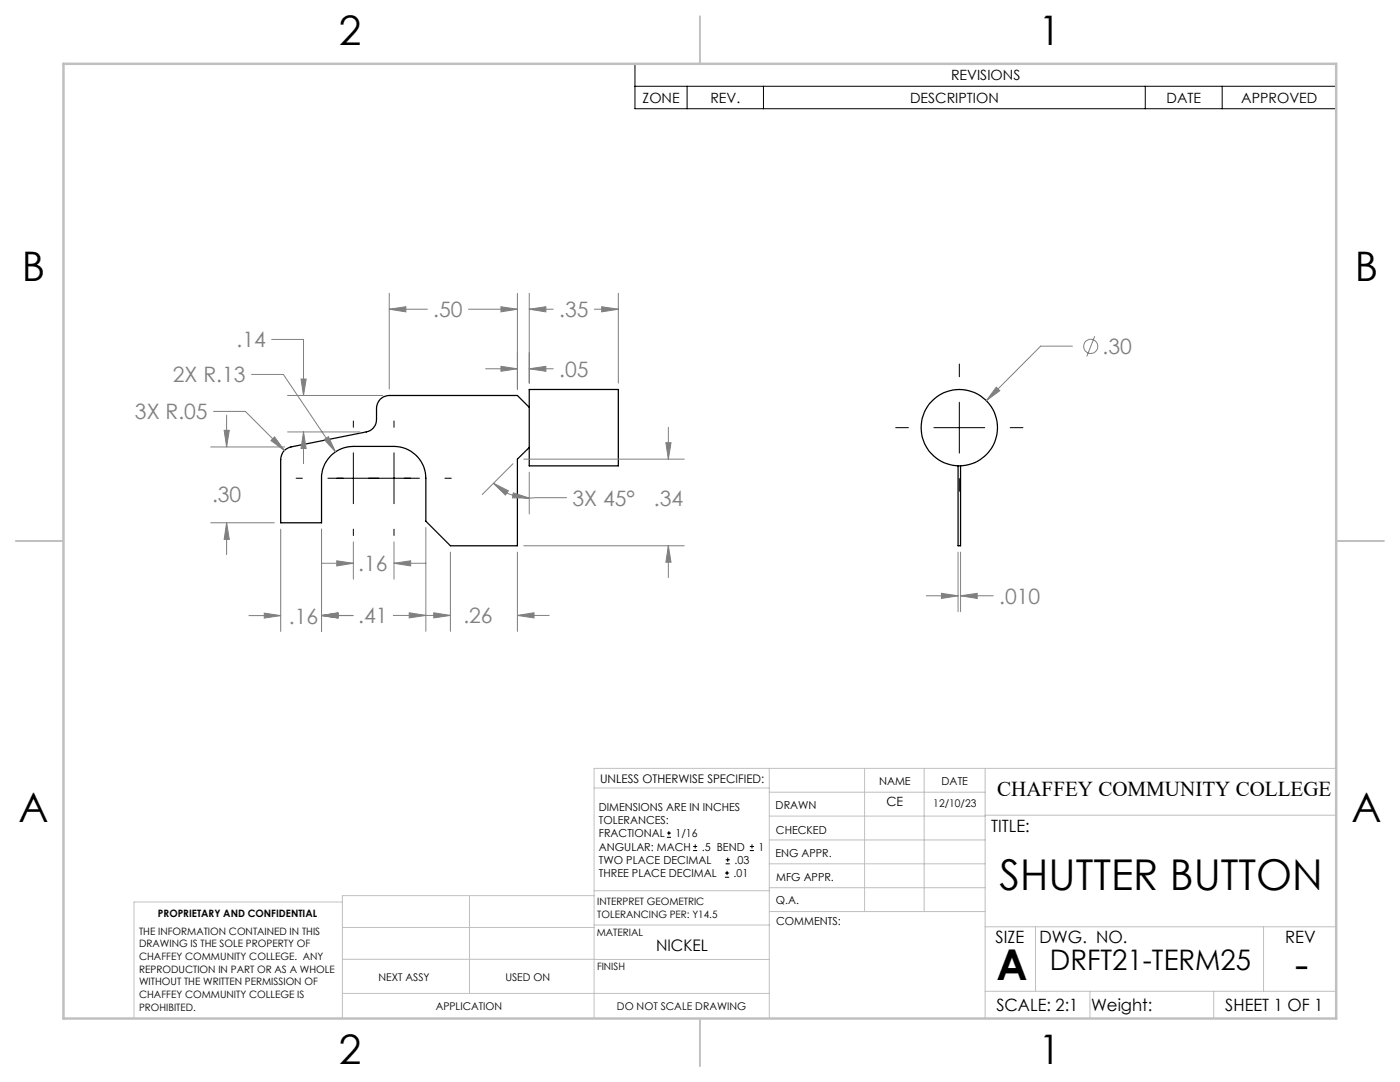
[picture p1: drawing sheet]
<svg xmlns="http://www.w3.org/2000/svg" width="279mm" height="216mm" viewBox="0 0 279 216" stroke-linecap="round" stroke-linejoin="round" font-family="sans-serif">
<g fill="none" stroke="#000" stroke-width=".25">
<path d="M105.6 77.7h17.8v15.3h-17.8zM105.6 81.3l-2.3-2.4h-25.6a2.53 2.53 0 0 0-2.6 2.6v2.2a2.52 2.52 0 0 1-2 2.5l-15 3a2.55 2.55 0 0 0-2.1 2.5v12.6h8.2v-8.9a6.4 6.4 0 0 1 6.3-6.3h8.1a6.4 6.4 0 0 1 6.4 6.3v8.6l4.9 4.9h13.4v-17.3l2.3-2.3M191.2 93v15.9h.5v-15.9"/>
<circle cx="191.5" cy="85.3" r="7.6"/>
</g>
<g fill="none" stroke="#808080" stroke-width=".2">
<path d="M77.7 58.5v19.1M103.3 58.5v19.1M105.6 58.5v17.9M123.4 58.5v17.9M50.2 74.7h6.4l10.4 15.5M54.2 67.7h6.4v11.2M57.4 78.9h19M60.1 75.6h1l-.5 3.3zM77.7 61.7l3.3-.5v1zM77.7 61.7h7.6M93.5 61.7h9.8M96.9 73.6h6.4"/>
<path d="M100 61.2l3.3 .5-3.3 .5zM100 73.1l3.3 .5-3.3 .5zM105.6 61.7l3.3-.5v1zM105.6 73.6l3.3-.5v1zM105.6 61.7h4.8M105.6 73.6h4.8M118.6 61.7h4.8M120.1 61.2l3.3 .5-3.3 .5zM198.8 77.3l.7 .7-2.7 1.9zM214 69.1h-6.3l-10.9 10.8M218.5 67.1l-1.6 4M42.1 89.2h14.7"/>
<path d="M42.6 82.1h6.4l7.8 7.8M44.7 85.9h1.1l-.6 3.3zM45.2 82.8v6.4M54.8 87.2l2 2.7-2.7-2zM57.4 86.2h14.4M60.6 86.2l.5 3.3h-1zM60.6 86.2v6.3M64.7 87.7l.8-.6 1.5 3.1zM98.5 96.4l3 1.5-.6 .9zM98.5 96.4a10 10 0 0 0 7.1 3M102.4 92.5l-6.2 6.2M102.4 98.4l3.2 1-3.3-.1z"/>
<path d="M104.5 91.6h32.1M105.6 94.2v8.4M113.1 99.3l-7.5 .1M132.9 88.3h1l-.5 3.3zM133.4 85.3v6.3M42.1 104.3h12.7M45.2 104.3l.6 3.3h-1.1zM45.2 104.3v6.4M56 105.6v20.4M64.2 112.4h6.3M64.2 105.6v20.4M67.2 111.9l3.3 .5-3.3 .5z"/>
<path d="M70.5 108.1v7.5M78.6 112.4l3.4-.5v1zM78.6 108.1v7.5M78.6 112.4h6.4M85 105.3v20.7M89.9 110.2v15.8M103.3 110.2v15.8M104.5 108.9h32.1M133.4 108.9l.5 3.3h-1zM133.4 108.9v6.4M184.9 118.9h6.3M187.9 118.4l3.3 .5-3.3 .5z"/>
<path d="M191.2 110.2v11.9M191.7 118.9l3.3-.5v1zM191.7 110.2v11.9M191.7 118.9h6.5M49.7 122.8h6.3M52.7 122.3l3.3 .5-3.3 .5zM64.2 122.8l3.3-.5v1zM64.2 122.8h6.1M64.2 122.8h6.3M78.5 122.8h11.4M81.7 122.3l3.3 .5-3.3 .5zM86.6 122.3l3.3 .5-3.3 .5z"/>
<path d="M103.3 122.8l3.3-.5v1zM103.3 122.8h6.3"/>
<circle cx="217.7" cy="69.1" r="1.4"/>
</g>
<g fill="none" stroke="#000" stroke-width=".2">
<path d="M126.7 12.7h140v9h-140zM126.7 17.2h140M137.1 17.2v4.5M152.4 17.2v4.5M228.6 17.2v4.5M243.9 17.2v4.5M191.5 72.6v2.6M59.1 95.4h1.3M65.4 95.4h18.3M70.5 84v1.3M70.5 90.3v10.2M78.6 84v1.3"/>
<path d="M78.6 90.3v10.2M88.8 95.4h1.3M178.8 85.3h2.5M186.4 85.3h10.1M191.5 80.3v10.1M191.5 95.5v2.5M201.6 85.3h2.6M70.5 105.6v1.3M78.6 105.6v1.3M133.1 167.1h.8M133.1 166.2h.8M133.5 165.8v.9"/>
<path d="M138.3 169.7h.8M138.3 168.9h.8M138.7 168.5v.8M144.7 175h.8M144.7 174.2h.8M144.8 172.4h.9M144.8 171.6h.9M145.1 173.8v.8M145.2 171.1v.9M149.6 169.7h.9M149.6 168.9h.9M150.1 168.5v.8"/>
</g>
<g fill="none" stroke="#c0c0c0" stroke-width=".2">
<path d="M118.6 157.2h34.9M153.5 153.3v49.9M153.5 158.1h43.1M172.5 153.3v28.6M184.4 153.3v28.6M196.6 153.3v49.9M266.7 153.3h-148.1v49.9M68.3 180h-41.6v23.2M93.7 178.7v19.5M118.6 178.7h-50.3v24.5M118.6 177.7h35M153.5 167.6h43.1"/>
<path d="M153.5 162.8h43.1M153.5 172.4h43.1M153.5 177.1h43.1M196.6 162.7h70.1M68.3 198.2h85.2M68.3 191.4l85.2 .1M68.3 185.1h50.3M118.6 184.6h35M153.6 181.9h43M196.6 197.8h70.1M196.6 184.9h70.1M206.7 184.9v12.9"/>
<path d="M217.5 197.8v5.4M242.2 197.8v5.4M252.2 184.9v12.9"/>
</g>
<path d="M139.7 3.2v9.5M3.1 107.9h9.6M266.7 107.9h9.5M139.7 203.2v9.6" fill="none" stroke="#c0c0c0" stroke-width=".25"/>
<path d="M12.7 12.7h254v190.5h-254z" fill="none" stroke="#c0c0c0" stroke-width=".5"/>
<path d="M120.1 61.2l3.3 .5-3.3 .5zM105.6 61.7l3.3-.5v1zM100 61.2l3.3 .5-3.3 .5zM77.7 61.7l3.3-.5v1zM100 73.1l3.3 .5-3.3 .5zM105.6 73.6l3.3-.5v1zM98.5 96.4l3 1.5-.6 .9zM102.4 98.4l3.2 1-3.3-.1zM133.4 108.9l.5 3.3h-1zM132.9 88.3h1l-.5 3.3zM86.6 122.3l3.3 .5-3.3 .5zM103.3 122.8l3.3-.5v1zM64.7 87.7l2.3 2.5-1.5-3.1zM67.2 111.9l3.3 .5-3.3 .5zM78.6 112.4l3.4-.5v1zM81.7 122.3l3.3 .5-3.3 .5zM64.2 122.8l3.3-.5v1zM52.7 122.3l3.3 .5-3.3 .5zM64.2 122.8l3.3-.5v1zM54.8 87.2l-.7 .7 2.7 2zM44.7 85.9h1.1l-.6 3.3zM45.2 104.3l.6 3.3h-1.1zM60.1 75.6h1l-.5 3.3zM60.6 86.2l.5 3.3h-1zM198.8 77.3l-2 2.6 2.7-1.9zM187.9 118.4l3.3 .5-3.3 .5zM191.7 118.9l3.3-.5v1z" fill="#808080"/>
<g font-size="8.5">
<text x="199.5" y="177.6">SHUTTER BUTTON</text>
<text x="198.9" y="195.5">A</text>
<text x="258.4" y="195.4">-</text>
</g>
<g font-size="8.1">
<text x="67.6" y="8.9">2</text>
<text x="207.3" y="8.9">1</text>
<text x="4.4" y="56.1">B</text>
<text x="270.4" y="56.1">B</text>
<text x="3.7" y="164.1">A</text>
<text x="269.7" y="164.1">A</text>
<text x="67.6" y="212.4">2</text>
<text x="207.3" y="212.4">1</text>
</g>
<text font-size="5.6" x="209.5" y="193.5">DRFT21-TERM25</text>
<g font-size="4.2" fill="#808080">
<text x="86.5" y="63.3">.50</text>
<text x="111.6" y="63.3">.35</text>
<text x="47.2" y="69.3">.14</text>
<text x="220" y="70.6">.30</text>
<text x="34.5" y="76.3">2X R.13</text>
<text x="111.6" y="75.2">.05</text>
<text x="26.9" y="83.7">3X R.05</text>
<text x="42.3" y="100.2">.30</text>
<text x="114.3" y="100.9">3X 45°</text>
<text x="130.5" y="100.9">.34</text>
<text x="71.5" y="114">.16</text>
<text x="57.7" y="124.4">.16</text>
<text x="71.5" y="124.4">.41</text>
<text x="92.5" y="124.4">.26</text>
<text x="199.4" y="120.5">.010</text>
</g>
<text font-size="4.2" x="199" y="158.7">CHAFFEY COMMUNITY COLLEGE</text>
<g font-size="3.4">
<text x="197.8" y="166">TITLE:</text>
<text x="198.7" y="188.1">SIZE</text>
<text x="207.5" y="188.1">DWG. NO.</text>
<text x="256.5" y="188.2">REV</text>
<text x="198.8" y="201.7">SCALE: 2:1</text>
<text x="217.7" y="201.8">Weight:</text>
<text x="244.5" y="201.7">SHEET 1 OF 1</text>
</g>
<text font-size="3.2" x="130.9" y="189.8">NICKEL</text>
<g font-size="2.8">
<text x="189.8" y="16">REVISIONS</text>
<text x="128.2" y="20.5">ZONE</text>
<text x="141.8" y="20.5">REV.</text>
<text x="181.6" y="20.5">DESCRIPTION</text>
<text x="232.8" y="20.5">DATE</text>
<text x="247.7" y="20.5">APPROVED</text>
</g>
<text font-size="2.5" x="176.9" y="160.9">CE</text>
<text font-size="2.4" x="119.8" y="156.2">UNLESS OTHERWISE SPECIFIED:</text>
<g font-size="2.2">
<text x="119.5" y="161.8">DIMENSIONS ARE IN INCHES</text>
<text x="154.8" y="161.4">DRAWN</text>
<text x="175.4" y="156.6">NAME</text>
<text x="187.9" y="156.7">DATE</text>
<text x="119.5" y="164.4">TOLERANCES:</text>
<text x="119.5" y="167.1">FRACTIONAL</text>
<text x="134.8" y="167.1">1/16</text>
<text x="154.9" y="166.3">CHECKED</text>
<text x="119.5" y="172.4">TWO PLACE DECIMAL</text>
<text x="119.5" y="169.7">ANGULAR: MACH</text>
<text x="140.1" y="169.7">.5 BEND</text>
<text x="146.6" y="172.4">.03</text>
<text x="151.4" y="169.7">1</text>
<text x="154.8" y="171">ENG APPR.</text>
<text x="119.5" y="175">THREE PLACE DECIMAL</text>
<text x="146.4" y="175">.01</text>
<text x="154.9" y="175.7">MFG APPR.</text>
<text x="154.9" y="180.4">Q.A.</text>
<text x="154.9" y="184.6">COMMENTS:</text>
</g>
<g font-size="2.1">
<text x="186.3" y="161">12/10/23</text>
<text x="75.5" y="195.7">NEXT ASSY</text>
<text x="100.9" y="195.7">USED ON</text>
<text x="86.9" y="201.5">APPLICATION</text>
<text x="123.1" y="201.6">DO NOT SCALE DRAWING</text>
</g>
<g font-size="2">
<text x="31.5" y="182.9">PROPRIETARY AND CONFIDENTIAL</text>
<text x="119.2" y="180.6">INTERPRET GEOMETRIC</text>
<text x="119.2" y="183.1">TOLERANCING PER: Y14.5</text>
<text x="27.8" y="186.5">THE INFORMATION CONTAINED IN THIS</text>
<text x="27.8" y="189">DRAWING IS THE SOLE PROPERTY OF</text>
<text x="27.8" y="191.6">CHAFFEY COMMUNITY COLLEGE. ANY</text>
<text x="119.1" y="186.7">MATERIAL</text>
<text x="27.8" y="194.1">REPRODUCTION IN PART OR AS A WHOLE</text>
<text x="27.8" y="196.6">WITHOUT THE WRITTEN PERMISSION OF</text>
<text x="119.1" y="193.5">FINISH</text>
<text x="27.8" y="199.1">CHAFFEY COMMUNITY COLLEGE IS</text>
<text x="27.8" y="201.7">PROHIBITED.</text>
</g>
</svg>
